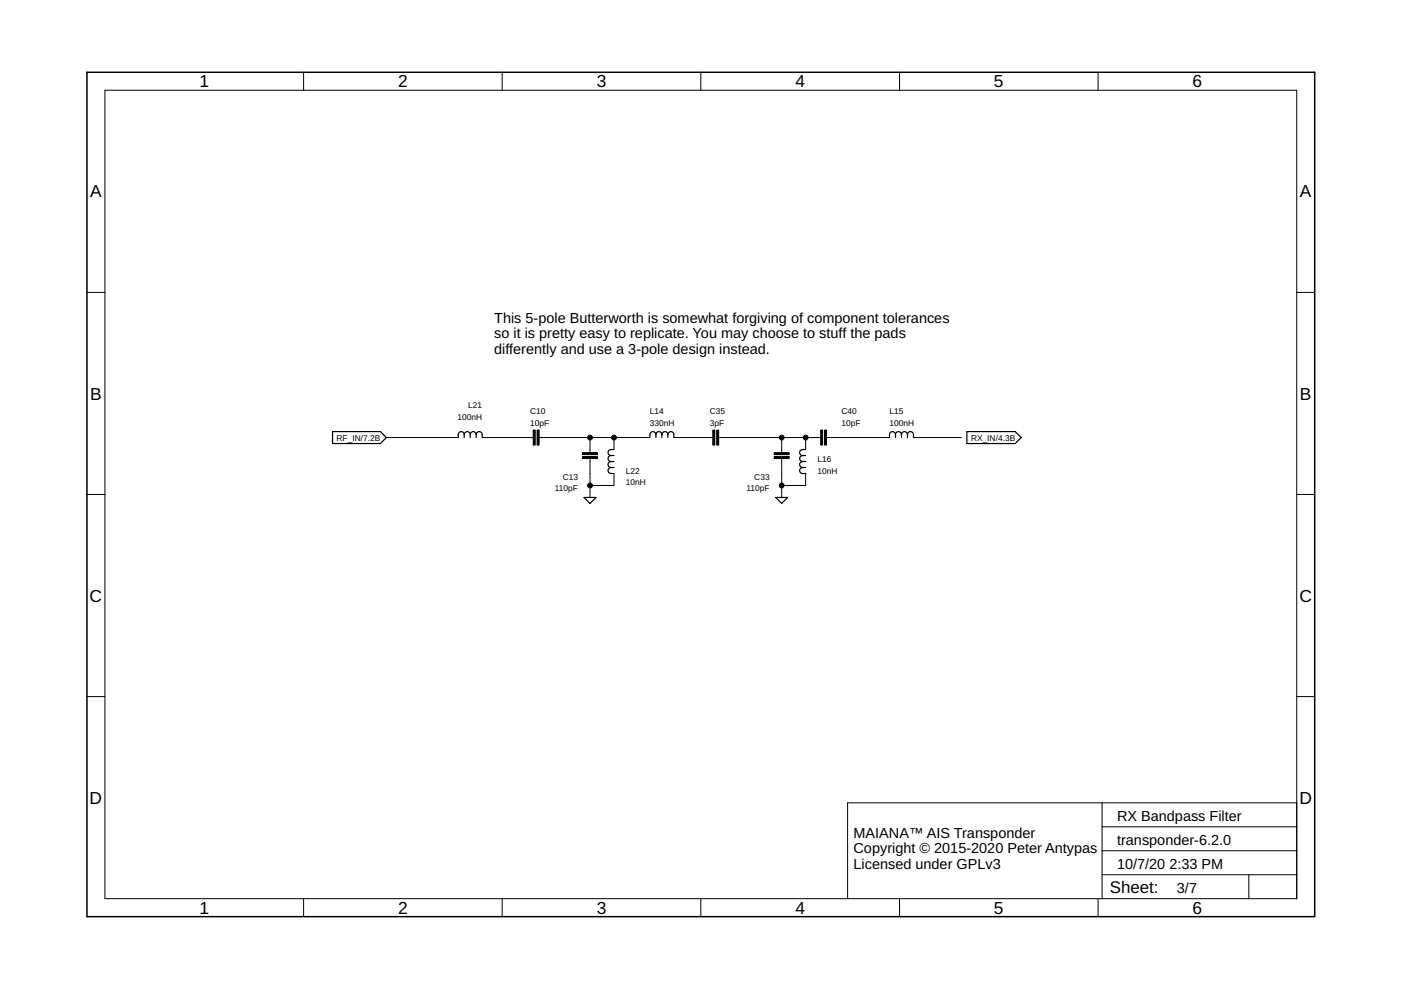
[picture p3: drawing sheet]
<svg xmlns="http://www.w3.org/2000/svg" width="297mm" height="210mm" viewBox="0 0 297 210" stroke-linecap="round" stroke-linejoin="round" font-family="sans-serif">
<g fill="none" stroke="#000" stroke-width=".25">
<path d="M70.5 91.5h10.1l1.3 1.3-1.3 1.2h-10.1zM98.4 92.1a.63 .63 0 0 0-.6-.6 .63 .63 0 0 0-.6 .6v.7M98.4 92.1a.63 .63 0 0 1 .7-.6 .63 .63 0 0 1 .6 .6M98.4 92.1v.7M99.7 92.1a.63 .63 0 0 1 .6-.6 .63 .63 0 0 1 .7 .6M99.7 92.1v.7M101 92.1a.63 .63 0 0 1 .6-.6 .63 .63 0 0 1 .6 .6v.7M101 92.1v.7M129.5 99.1a.63 .63 0 0 0-.6 .7 .63 .63 0 0 0 .6 .6h.7M129.5 97.9a.63 .63 0 0 0-.6 .6 .63 .63 0 0 0 .6 .6M129.5 96.6a.63 .63 0 0 0-.6 .6 .63 .63 0 0 0 .6 .7M129.5 99.1h.7"/>
<path d="M129.5 97.9h.7M129.5 96.6h.7M130.2 95.3h-.7a.63 .63 0 0 0-.6 .6 .63 .63 0 0 0 .6 .7M139.1 92.1a.63 .63 0 0 0-.7-.6 .63 .63 0 0 0-.6 .6v.7M139.1 92.1a.63 .63 0 0 1 .6-.6 .63 .63 0 0 1 .6 .6M139.1 92.1v.7M140.3 92.1a.63 .63 0 0 1 .7-.6 .63 .63 0 0 1 .6 .6M140.3 92.1v.7M141.6 92.1a.63 .63 0 0 1 .6-.6 .63 .63 0 0 1 .7 .6v.7M141.6 92.1v.7M170.2 99.1a.63 .63 0 0 0-.7 .7 .63 .63 0 0 0 .7 .6h.6M170.2 97.9a.63 .63 0 0 0-.7 .6 .63 .63 0 0 0 .7 .6"/>
<path d="M170.2 96.6a.63 .63 0 0 0-.7 .6 .63 .63 0 0 0 .7 .7M170.2 99.1h.6M170.2 97.9h.6M170.2 96.6h.6M170.8 95.3h-.6a.63 .63 0 0 0-.7 .6 .63 .63 0 0 0 .7 .7M189.9 92.1a.63 .63 0 0 0-.7-.6 .63 .63 0 0 0-.6 .6v.7M189.9 92.1a.63 .63 0 0 1 .6-.6 .63 .63 0 0 1 .6 .6M189.9 92.1v.7M191.1 92.1a.63 .63 0 0 1 .7-.6 .63 .63 0 0 1 .6 .6M191.1 92.1v.7M192.4 92.1a.63 .63 0 0 1 .6-.6 .63 .63 0 0 1 .7 .6v.7M192.4 92.1v.7"/>
<path d="M205 91.5h10.2l1.3 1.3-1.3 1.2h-10.2zM123.8 105.5h2.6l-1.3 1.2zM164.5 105.5h2.5l-1.3 1.2z"/>
</g>
<g fill="none" stroke="#000" stroke-width=".21">
<path d="M22.2 19.1h252.7v171.4h-252.7zM64.4 15.3v3.8M106.5 15.3v3.8M148.6 15.3v3.8M190.7 15.3v3.8M232.8 15.3v3.8M18.4 62h3.8M274.9 62h3.8M81.9 92.8h15.3M102.2 92.8h10.8M114.3 92.8h23.5M125.1 92.8v3.1"/>
<path d="M125.1 97.2v8.3M130.2 92.8v2.5M142.9 92.8h8.2M152.4 92.8h21.6M165.7 92.8v3.1M165.7 97.2v8.3M170.8 92.8v2.5M175.3 92.8h13.3M193.7 92.8h10.1M18.4 104.8h3.8M130.2 100.4v2.5h-5.1M170.8 100.4v2.5h-5.1"/>
<path d="M274.9 104.8h3.8M18.4 147.7h3.8M274.9 147.7h3.8M233.7 170.2v20.3M233.7 175.3h41.2M274.9 170.2h-95.2v20.3M64.4 190.5v3.9M106.5 190.5v3.9M148.6 190.5v3.9M190.7 190.5v3.9M232.8 190.5v3.9M233.7 185.5h41.2"/>
<path d="M233.7 180.4h41.2M264.8 185.5v5"/>
</g>
<path d="M18.4 15.3h260.3v179.1h-260.3z" fill="none" stroke="#000" stroke-width=".32"/>
<path d="M113.1 91.2h.4v3.2h-.4zM113.9 91.2h.4v3.2h-.4zM123.5 96.8h3.2v.4h-3.2zM123.5 96h3.2v.4h-3.2zM151.1 91.2h.5v3.2h-.5zM152 91.2h.4v3.2h-.4zM164.1 96.8h3.2v.4h-3.2zM164.1 96h3.2v.4h-3.2zM174 91.2h.4v3.2h-.4zM174.8 91.2h.4v3.2h-.4z" fill="#000" stroke="#000" stroke-width=".21"/>
<g fill="#000" stroke="#000" stroke-width=".21">
<circle cx="125.1" cy="92.8" r=".51"/>
<circle cx="130.2" cy="92.8" r=".51"/>
<circle cx="165.7" cy="92.8" r=".51"/>
<circle cx="170.8" cy="92.8" r=".51"/>
<circle cx="125.1" cy="102.9" r=".51"/>
<circle cx="165.7" cy="102.9" r=".51"/>
</g>
<g font-size="3.7">
<text x="42.3" y="18.5">1</text>
<text x="84.4" y="18.5">2</text>
<text x="126.5" y="18.5">3</text>
<text x="168.6" y="18.5">4</text>
<text x="210.7" y="18.5">5</text>
<text x="252.9" y="18.5">6</text>
<text x="19.1" y="41.9">A</text>
<text x="275.6" y="41.9">A</text>
<text x="19.1" y="84.7">B</text>
<text x="275.6" y="84.7">B</text>
<text x="19" y="127.6">C</text>
<text x="275.5" y="127.6">C</text>
<text x="19" y="170.4">D</text>
<text x="275.5" y="170.4">D</text>
<text x="42.3" y="193.7">1</text>
<text x="84.4" y="193.7">2</text>
<text x="126.5" y="193.7">3</text>
<text x="168.6" y="193.7">4</text>
<text x="210.7" y="193.7">5</text>
<text x="252.9" y="193.7">6</text>
</g>
<text font-size="3.6" x="235.3" y="189.4">Sheet:</text>
<g font-size="3.1">
<text x="104.8" y="68.4">This 5-pole Butterworth is somewhat forgiving of component tolerances</text>
<text x="104.8" y="71.7">so it is pretty easy to replicate. You may choose to stuff the pads</text>
<text x="104.8" y="75">differently and use a 3-pole design instead.</text>
<text x="181" y="177.6">MAIANA™ AIS Transponder</text>
<text x="236.8" y="174">RX Bandpass Filter</text>
<text x="236.8" y="179.1">transponder-6.2.0</text>
<text x="181" y="180.9">Copyright © 2015-2020 Peter Antypas</text>
<text x="181" y="184.2">Licensed under GPLv3</text>
<text x="236.8" y="184.2">10/7/20</text>
<text x="247.9" y="184.2">2:33 PM</text>
<text x="249.5" y="189.3">3/7</text>
</g>
<g font-size="1.8">
<text x="97" y="89">100nH</text>
<text x="99.3" y="86.4">L21</text>
<text x="112.4" y="87.7">C10</text>
<text x="137.8" y="87.7">L14</text>
<text x="150.5" y="87.7">C35</text>
<text x="178.4" y="87.7">C40</text>
<text x="188.6" y="87.7">L15</text>
<text x="71.4" y="93.4">RF_IN/7.2B</text>
<text x="112.4" y="90.2">10pF</text>
<text x="137.8" y="90.2">330nH</text>
<text x="150.5" y="90.2">3pF</text>
<text x="178.4" y="90.2">10pF</text>
<text x="188.6" y="90.2">100nH</text>
<text x="205.9" y="93.4">RX_IN/4.3B</text>
<text x="119.3" y="101.7">C13</text>
<text x="132.7" y="100.4">L22</text>
<text x="159.9" y="101.7">C33</text>
<text x="173.3" y="100.4">10nH</text>
<text x="173.3" y="97.9">L16</text>
<text x="117.6" y="104.2">110pF</text>
<text x="132.7" y="102.9">10nH</text>
<text x="158.3" y="104.2">110pF</text>
</g>
</svg>
